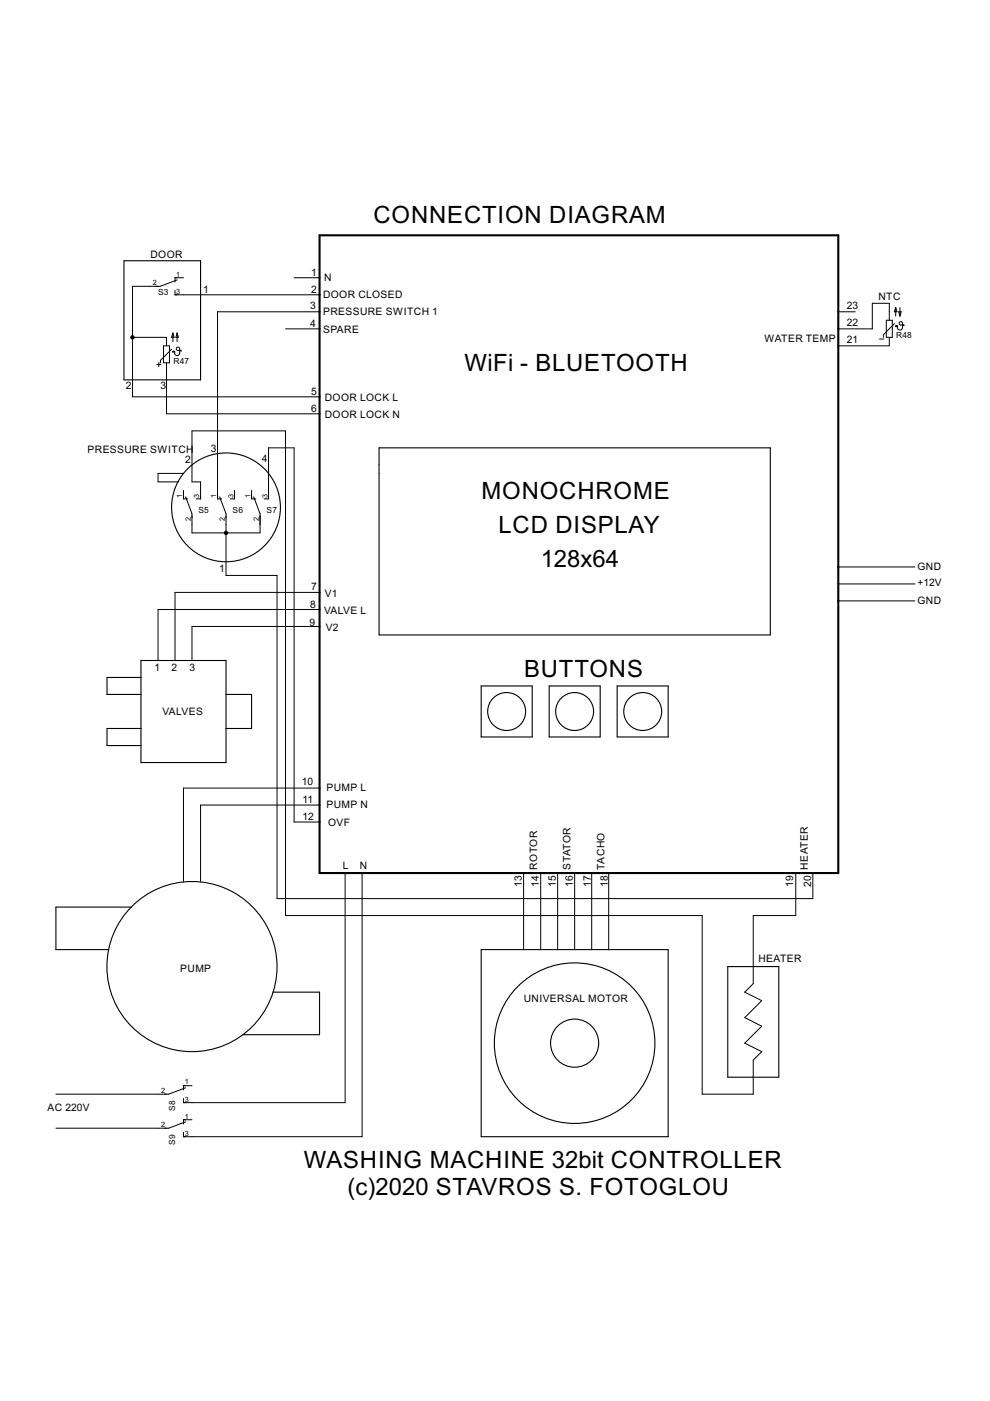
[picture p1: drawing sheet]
<svg xmlns="http://www.w3.org/2000/svg" width="210mm" height="297mm" viewBox="0 0 210 297" stroke-linecap="round" stroke-linejoin="round" font-family="sans-serif">
<g fill="none" stroke="#000" stroke-width=".21">
<path d="M37.5 59.4l-3.5 1.3h-5.9v23.4h39.7M38.9 58.9h-1.8v.9M62.4 58.9h5.4M28.1 71.5h7.2v1.8M33.2 77.3h.9M33.7 76.8v.9M34.7 73.3h1.2v3.6h-1.2zM35.3 76.9v10.8h32.5M36.4 74l-2.4 2.4v.5M36.7 70.6v1.8M36.7 70.6l.2 .9h-.5zM37.1 61.6v.9h30.7"/>
<path d="M37.5 70.6l.3 .9h-.5zM37.5 70.6v1.8M38.3 74.3h-.6a.36 .36 0 0 1-.3-.3 .36 .36 0 0 1 .3-.4 .36 .36 0 0 1 .4 .4v.8a.55 .55 0 0 1-.6 .6 .55 .55 0 0 1-.5-.7M60.5 69.7h7.3M67.8 66.1h-21.7v39.7h.9M177.7 66.1h3.6M186.5 71.9h.9M187.9 67.9h1.3v3.6h-1.3zM188.6 71.5v1.8h-10.9M188.6 67.9v-3.6h-3.6v5.4h-7.3M189.6 68.6l-2.3 2.4v.5M189.9 65.2l.3 .9h-.6z"/>
<path d="M189.9 65.2v1.8M190.5 66.1h.6l-.3 .9zM190.8 65.2v1.8M191.5 68.9h-.5a.36 .36 0 0 1-.4-.4 .36 .36 0 0 1 .4-.3 .36 .36 0 0 1 .3 .3v.9a.55 .55 0 0 1-.6 .6 .55 .55 0 0 1-.4-.7M38.9 104v1.8h.9M38.9 100.4h-5.4v1.8h4.3M39.3 105.3l1.4 3.6v4.1h14.4v-4.1l-1.3-3.6M41.6 105.8h.9v-3.6h-1.8v-10.8h19.8v102.7h88.4v37.9h10.8v-7.2l1.8-1.8-3.6-1.8 3.6-3.6-3.6-1.8 3.6-3.6-3.6-1.8 1.8-1.8v-14.5h9v-9M46.6 105.3l1.3 3.6v13.1h10.8v68.5h113.6v-5.4M49.7 104v1.8h-.9M53.3 104v1.8h.9M56 105.8h.9v-10.8h5.5v79.3h5.4"/>
<path d="M67.8 125.6h-30.7v14.4M67.8 132.8h-27.1v7.2M67.8 129.2h-34.3v10.8M177.7 127.4h16.3M177.7 123.8h16.3M177.7 120.2h16.3M67.8 170.7h-25.3v16.2M67.8 167.1h-28.9v19.8M73.2 185.1v48.7h-34.3v-.9M76.8 185.1v55.9h-37.9v-.9M111 185.1v16.2M114.6 185.1v16.2"/>
<path d="M118.2 185.1v16.2M121.8 185.1v16.2M125.5 185.1v16.2M129.1 185.1v16.2M39.3 230.6l-3.5 1.4h-23.9M39.3 237.8l-3.5 1.4h-23.9M40.7 230.2h-1.8v.9M40.7 237.4h-1.8v.9"/>
</g>
<g fill="#000" stroke="#000" stroke-width=".21">
<path d="M36.7 74.5l.2-.1 .2 .3-.2-.2-.3 .2z" fill-rule="evenodd"/>
<path d="M38.3 74.3l.1 .2z" fill-rule="evenodd"/>
<path d="M189.9 69.1l.3-.1 .1 .3h-.4z" fill-rule="evenodd"/>
<path d="M191.5 68.9l.2 .2z" fill-rule="evenodd"/>
<circle cx="28.1" cy="71.5" r=".36"/>
<circle cx="47.9" cy="113" r=".36"/>
</g>
<g fill="none" stroke="#000" stroke-width=".23">
<path d="M26.3 55.3h16.2v25.2h-16.2zM80.4 95h82.9v39.6h-82.9zM29.9 140h18v21.7h-18zM29.9 143.6h-7.2v3.6h7.2M29.9 154.5h-7.2v3.6h7.2M47.9 147.2h5.4v7.3h-5.4M102 145.4h10.8v10.9h-10.8zM116.4 145.4h10.9v10.9h-10.9zM130.9 145.4h10.8v10.9h-10.8zM27.9 192.3h-16v9h11.2M57.8 210.4h10v9h-16.3M102 201.3h39.7v39.7h-39.7z"/>
<path d="M154.3 204.9h10.8v23.5h-10.8z"/>
<circle cx="47.9" cy="107.6" r="11.5"/>
<circle cx="107.4" cy="150.9" r="4"/>
<circle cx="121.8" cy="150.9" r="4"/>
<circle cx="136.3" cy="150.9" r="4"/>
<circle cx="40.7" cy="204.9" r="18"/>
<circle cx="121.8" cy="221.2" r="17"/>
<circle cx="121.8" cy="221.2" r="5.1"/>
</g>
<path d="M67.8 49.9h109.9v135.2h-109.9z" fill="none" stroke="#000" stroke-width=".44"/>
<g font-size="5.7">
<text x="79.2" y="47.2">CONNECTION DIAGRAM</text>
<text x="98.5" y="78.7">WiFi - BLUETOOTH</text>
<text x="102.1" y="105.8">MONOCHROME</text>
<text x="105.7" y="113">LCD DISPLAY</text>
<text x="114.6" y="120.2">128x64</text>
<text x="111.1" y="143.6">BUTTONS</text>
<text x="64.4" y="247.7">WASHING MACHINE 32bit CONTROLLER</text>
<text x="73.7" y="253.4">(c)2020 STAVROS S. FOTOGLOU</text>
</g>
<g font-size="2.4">
<text x="31.9" y="54.7">DOOR</text>
<text x="66" y="58.5">1</text>
<text x="68.7" y="59.6">N</text>
<text x="43.1" y="62.1">1</text>
<text x="65.8" y="65.6">3</text>
<text x="66" y="62.1">2</text>
<text x="68.5" y="63.2">DOOR CLOSED</text>
<text x="179.5" y="65.6">23</text>
<text x="186.3" y="63.6">NTC</text>
<text x="65.8" y="69.4">4</text>
<text x="68.5" y="66.8">PRESSURE SWITCH 1</text>
<text x="68.5" y="70.6">SPARE</text>
<text x="179.5" y="69.2">22</text>
<text x="162.1" y="72.4">WATER TEMP</text>
<text x="179.5" y="72.8">21</text>
<text x="26.6" y="82.5">2</text>
<text x="34" y="82.5">3</text>
<text x="66" y="83.8">5</text>
<text x="66" y="87.4">6</text>
<text x="68.9" y="85">DOOR LOCK L</text>
<text x="68.9" y="88.6">DOOR LOCK N</text>
<text x="44.7" y="95.9">3</text>
<text x="18.6" y="96">PRESSURE SWITCH</text>
<text x="39.3" y="98.2">2</text>
<text x="55.5" y="98">4</text>
<text x="46.5" y="121.3">1</text>
<text x="66" y="125.1">7</text>
<text x="194.5" y="124.3">+12V</text>
<text x="194.5" y="120.9">GND</text>
<text x="65.8" y="128.9">8</text>
<text x="68.7" y="130.1">VALVE L</text>
<text x="68.9" y="126.5">V1</text>
<text x="194.5" y="128.1">GND</text>
<text x="65.6" y="132.6">9</text>
<text x="69.1" y="133.7">V2</text>
<text x="32.8" y="142.2">1</text>
<text x="36.4" y="142.2">2</text>
<text x="40.2" y="142.2">3</text>
<text x="34.4" y="151.6">VALVES</text>
<text x="64" y="166.5">10</text>
<text x="69.2" y="167.6">PUMP L</text>
<text x="64.1" y="170.3">11</text>
<text x="64.1" y="173.9">12</text>
<text x="69.2" y="171.4">PUMP N</text>
<text x="69.6" y="175.2">OVF</text>
<text x="72.7" y="184.2">L</text>
<text x="76.3" y="184.2">N</text>
<text x="113.9" y="184.4" transform="rotate(-90 113.9 184.4)">ROTOR</text>
<text x="120.9" y="184.4" transform="rotate(-90 120.9 184.4)">STATOR</text>
<text x="128.2" y="184.4" transform="rotate(-90 128.2 184.4)">TACHO</text>
<text x="171.2" y="184.4" transform="rotate(-90 171.2 184.4)">HEATER</text>
<text x="110.7" y="188" transform="rotate(-90 110.7 188)">13</text>
<text x="114.3" y="188" transform="rotate(-90 114.3 188)">14</text>
<text x="117.9" y="188" transform="rotate(-90 117.9 188)">15</text>
<text x="121.5" y="188" transform="rotate(-90 121.5 188)">16</text>
<text x="125.3" y="188" transform="rotate(-90 125.3 188)">17</text>
<text x="128.9" y="188" transform="rotate(-90 128.9 188)">18</text>
<text x="168.2" y="188" transform="rotate(-90 168.2 188)">19</text>
<text x="172" y="188" transform="rotate(-90 172 188)">20</text>
<text x="38.2" y="206">PUMP</text>
<text x="160.8" y="204">HEATER</text>
<text x="111.1" y="212.5">UNIVERSAL MOTOR</text>
<text x="10.1" y="235.6">AC 220V</text>
</g>
<g font-size="2">
<text x="33.5" y="62.5">S3</text>
<text x="190" y="71.7">R48</text>
<text x="36.8" y="77.1">R47</text>
<text x="42.1" y="108.8">S5</text>
<text x="49.3" y="108.8">S6</text>
<text x="56.5" y="108.8">S7</text>
<text x="37.1" y="235.6" transform="rotate(-90 37.1 235.6)">S8</text>
<text x="37.1" y="242.8" transform="rotate(-90 37.1 242.8)">S9</text>
</g>
<g font-size="1.7">
<text x="37.4" y="58.6">1</text>
<text x="32.4" y="60.4">2</text>
<text x="37.4" y="62.2">3</text>
<text x="38.7" y="105.5" transform="rotate(-90 38.7 105.5)">1</text>
<text x="42.3" y="105.5" transform="rotate(-90 42.3 105.5)">3</text>
<text x="45.9" y="105.5" transform="rotate(-90 45.9 105.5)">1</text>
<text x="49.5" y="105.5" transform="rotate(-90 49.5 105.5)">3</text>
<text x="53.1" y="105.5" transform="rotate(-90 53.1 105.5)">1</text>
<text x="56.7" y="105.5" transform="rotate(-90 56.7 105.5)">3</text>
<text x="40.5" y="110.5" transform="rotate(-90 40.5 110.5)">2</text>
<text x="47.7" y="110.5" transform="rotate(-90 47.7 110.5)">2</text>
<text x="54.9" y="110.5" transform="rotate(-90 54.9 110.5)">2</text>
<text x="34.2" y="231.7">2</text>
<text x="39.2" y="233.5">3</text>
<text x="39.2" y="229.9">1</text>
<text x="34.2" y="238.9">2</text>
<text x="39.2" y="237.1">1</text>
<text x="39.2" y="240.8">3</text>
</g>
</svg>
